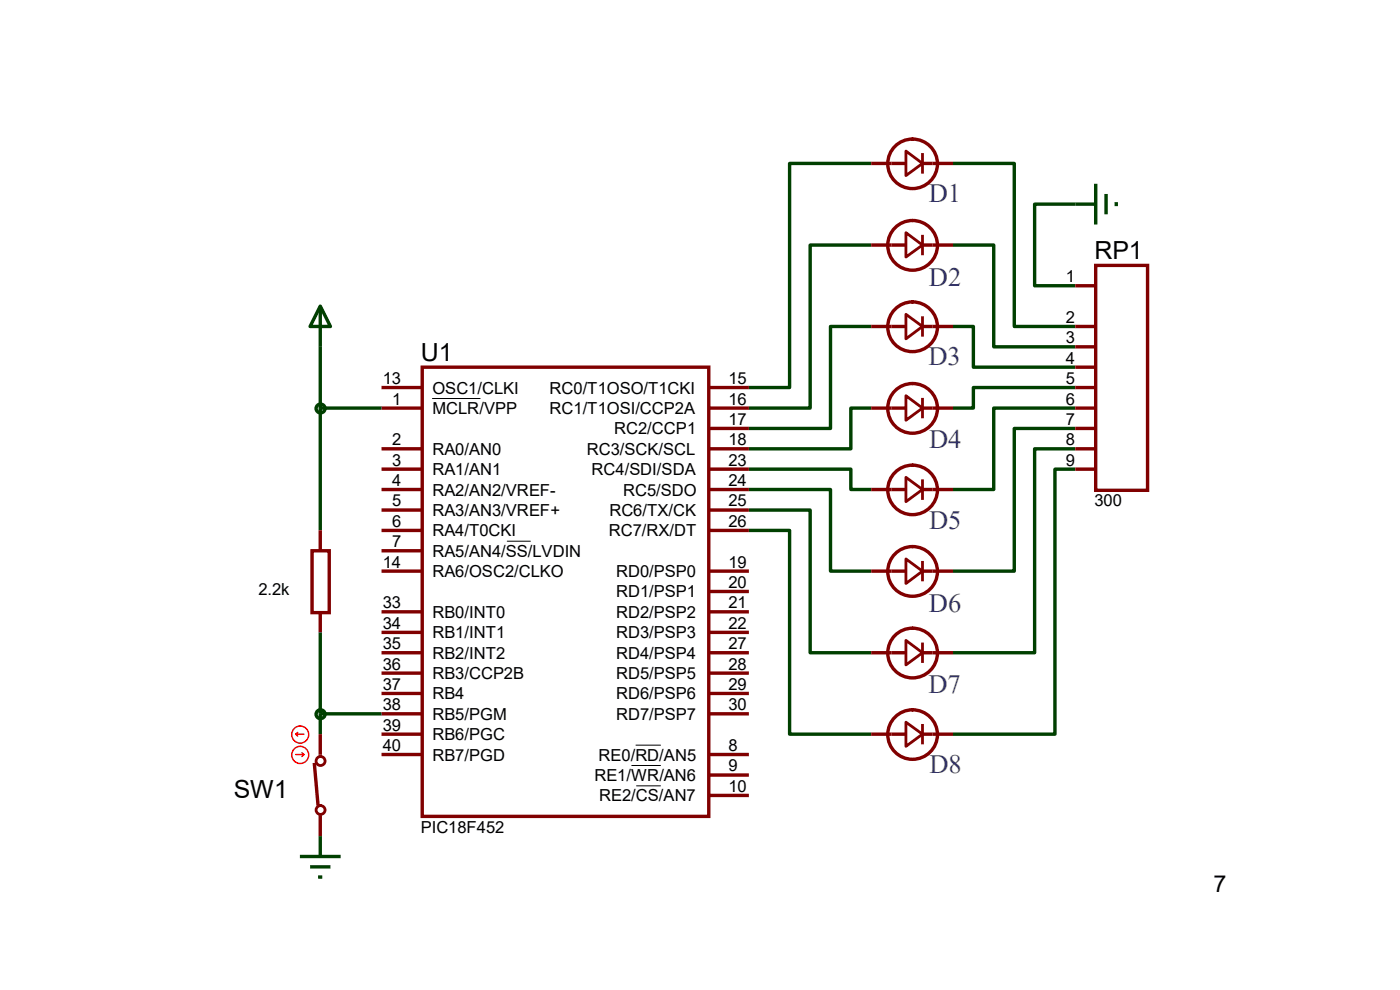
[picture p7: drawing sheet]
<svg xmlns="http://www.w3.org/2000/svg" width="297mm" height="210mm" viewBox="0 0 297 210" stroke-linecap="round" stroke-linejoin="round" font-family="sans-serif">
<g fill="none" stroke="#004000" stroke-width=".72" stroke-linecap="butt">
<path d="M184.8 34.7h-17.3v47.5h-8.6M202.2 34.7h13v34.6h12.9M232.5 39v8.6M184.8 52h-12.9v34.6h-13M202.2 52h8.6v21.6h17.3M232.5 43.3h-13v17.3h8.6M234.7 41.1v4.4M236.8 42.9v.8M67.9 64.9v47.6M184.8 69.3h-8.6v21.6h-17.3M202.2 69.3h4.3v8.6h21.6M67.9 86.6h13"/>
<path d="M158.9 99.5h21.6v4.3h4.3M184.8 86.6h-4.3v8.6h-21.6M228.1 86.6h-17.3v17.2h-8.6M228.1 90.9h-12.9v30.3h-13M228.1 95.2h-8.6v43.3h-17.3M228.1 99.5h-4.3v56.2h-21.6M228.1 82.2h-21.6v4.4h-4.3M158.9 103.8h17.3v17.4h8.6M158.9 108.2h13v30.3h12.9M158.9 112.5h8.6v43.2h17.3M67.9 134.2v21.5M67.9 151.4h13"/>
<path d="M67.9 177.4v4.3M63.6 181.7h8.7M65.8 183.9h4.3M67.5 186.1h.9"/>
</g>
<g fill="none" stroke="#004000" stroke-width=".72">
<path d="M67.9 64.9l2.2 4.4h-4.3z"/>
<circle cx="68" cy="86.7" r=".94"/>
<circle cx="68" cy="151.5" r=".94"/>
</g>
<g fill="none" stroke="#800000" stroke-width=".72">
<path d="M232.5 56.3h11v47.7h-11zM89.6 77.9h60.8v95.3h-60.8zM66.2 116.8h3.6v13.2h-3.6z"/>
<circle cx="193.6" cy="34.8" r="5.3"/>
<circle cx="193.6" cy="52" r="5.3"/>
<circle cx="193.6" cy="69.3" r="5.3"/>
<circle cx="193.6" cy="86.6" r="5.3"/>
<circle cx="193.6" cy="103.9" r="5.3"/>
<circle cx="193.6" cy="121.2" r="5.3"/>
<circle cx="193.6" cy="138.5" r="5.3"/>
<circle cx="193.6" cy="155.8" r="5.3"/>
</g>
<g fill="none" stroke="#800000" stroke-width=".72" stroke-linecap="butt">
<path d="M184.8 34.7h7.4M195.7 34.7h6.5M184.8 52h7.4M195.7 52h6.5M184.8 69.3h7.4M195.7 69.3h6.5M228.1 69.3h4.4M228.1 73.6h4.4M228.1 77.9h4.4M228.1 60.6h4.4M80.9 86.6h8.7M80.9 95.2h8.7"/>
<path d="M80.9 99.5h8.7M80.9 82.2h8.7M150.2 86.6h8.7M150.2 95.2h8.7M150.2 99.5h8.7M150.2 82.2h8.7M150.2 90.9h8.7M184.8 86.6h7.4M195.7 86.6h6.5M228.1 86.6h4.4M228.1 95.2h4.4M228.1 99.5h4.4"/>
<path d="M228.1 82.2h4.4M228.1 90.9h4.4M67.9 112.5v4.3M80.9 103.8h8.7M80.9 108.2h8.7M80.9 112.5h8.7M80.9 116.8h8.7M150.2 103.8h8.7M150.2 108.2h8.7M150.2 112.5h8.7M184.8 103.8h7.4M195.7 103.8h6.5"/>
<path d="M67.9 129.8v4.4M80.9 121.2h8.7M80.9 129.8h8.7M80.9 134.2h8.7M80.9 138.5h8.7M150.2 121.2h8.7M150.2 125.5h8.7M150.2 129.8h8.7M150.2 134.2h8.7M150.2 138.5h8.7M184.8 121.2h7.4M184.8 138.5h7.4"/>
<path d="M195.7 121.2h6.5M195.7 138.5h6.5M67.9 155.7v4.8M80.9 142.8h8.7M80.9 147.1h8.7M80.9 151.4h8.7M80.9 155.7h8.7M150.2 142.8h8.7M150.2 147.1h8.7M150.2 151.4h8.7M184.8 155.7h7.4M195.7 155.7h6.5"/>
<path d="M66.7 161.8l.8 9.1M67.9 172.6v4.8M80.9 160.1h8.7M150.2 160.1h8.7M150.2 164.4h8.7M150.2 168.7h8.7"/>
</g>
<path d="M91.7 84.5h10.2M107.6 114.8h4.9M134.9 158.1h5.2M134 162.4h6.1M135 166.7h5.1" fill="none" stroke="#000" stroke-width=".21"/>
<g fill="none" stroke="#800000" stroke-width=".59">
<path d="M192.2 32l3.5 2.7-3.5 2.6zM195.7 32.5v4.3M192.2 49.4l3.5 2.6-3.5 2.5zM195.7 49.8v4.3M192.2 66.7l3.5 2.6-3.5 2.6zM195.7 67.1v4.3M192.2 83.9l3.5 2.7-3.5 2.6zM195.7 84.4v4.3M192.2 101.3l3.5 2.5-3.5 2.6zM192.2 118.6l3.5 2.6-3.5 2.6zM195.7 101.7v4.3M195.7 119v4.3"/>
<path d="M192.2 135.8l3.5 2.7-3.5 2.6zM195.7 136.3v4.3M192.2 153.2l3.5 2.5-3.5 2.6zM195.7 153.6v4.3"/>
<circle cx="68" cy="171.8" r=".94"/>
<circle cx="68" cy="161.4" r=".95"/>
</g>
<g fill="none" stroke="#f00" stroke-width=".3">
<path d="M62.7 155.7l.5 .5M62.7 155.7h1.8M63.2 155.4l-.5 .3M64.1 159.7l.4 .4M62.7 160.1h1.8M64.5 160.1l-.4 .4"/>
<circle cx="63.7" cy="155.8" r="1.81"/>
<circle cx="63.7" cy="160.1" r="1.81"/>
</g>
<g font-size="5.6" fill="#339">
<text x="197" y="42.8">D1</text>
<text x="197.1" y="60.7">D2</text>
<text x="197" y="77.5">D3</text>
<text x="197.1" y="95">D4</text>
<text x="197.1" y="112.1">D5</text>
<text x="197.1" y="129.8">D6</text>
<text x="197" y="147">D7</text>
<text x="197.2" y="163.9">D8</text>
</g>
<g font-size="5.3">
<text x="232.2" y="55">RP1</text>
<text x="89.3" y="76.6">U1</text>
<text x="49.6" y="169.3">SW1</text>
</g>
<text font-size="5" x="257.4" y="189.3">7</text>
<g font-size="3.5">
<text x="226.1" y="59.9">1</text>
<text x="226.1" y="68.5">2</text>
<text x="226.1" y="72.8">3</text>
<text x="226.1" y="77.1">4</text>
<text x="81.2" y="81.5">13</text>
<text x="91.7" y="83.5">OSC1/CLKI</text>
<text x="116.6" y="83.5">RC0/T1OSO/T1CKI</text>
<text x="154.6" y="81.5">15</text>
<text x="226.1" y="81.5">5</text>
<text x="83.2" y="85.9">1</text>
<text x="91.7" y="87.8">MCLR/VPP</text>
<text x="116.6" y="87.8">RC1/T1OSI/CCP2A</text>
<text x="154.6" y="85.9">16</text>
<text x="226.1" y="85.9">6</text>
<text x="83.2" y="94.5">2</text>
<text x="130.3" y="92.2">RC2/CCP1</text>
<text x="154.6" y="90.2">17</text>
<text x="154.6" y="94.5">18</text>
<text x="226.1" y="90.2">7</text>
<text x="226.1" y="94.5">8</text>
<text x="83.2" y="98.8">3</text>
<text x="91.7" y="96.5">RA0/AN0</text>
<text x="91.7" y="100.8">RA1/AN1</text>
<text x="124.5" y="96.5">RC3/SCK/SCL</text>
<text x="125.5" y="100.8">RC4/SDI/SDA</text>
<text x="154.6" y="98.8">23</text>
<text x="226.1" y="98.8">9</text>
<text x="83.2" y="103.1">4</text>
<text x="83.2" y="107.4">5</text>
<text x="91.7" y="105.2">RA2/AN2/VREF-</text>
<text x="132.2" y="105.2">RC5/SDO</text>
<text x="154.6" y="103.1">24</text>
<text x="154.6" y="107.4">25</text>
<text x="232.2" y="107.4">300</text>
<text x="83.2" y="111.8">6</text>
<text x="91.7" y="109.5">RA3/AN3/VREF+</text>
<text x="91.7" y="113.8">RA4/T0CKI</text>
<text x="129.2" y="113.8">RC7/RX/DT</text>
<text x="129.3" y="109.5">RC6/TX/CK</text>
<text x="154.6" y="111.8">26</text>
<text x="83.2" y="116.1">7</text>
<text x="91.7" y="118.1">RA5/AN4/SS/LVDIN</text>
<text x="81.2" y="120.4">14</text>
<text x="91.7" y="122.4">RA6/OSC2/CLKO</text>
<text x="130.7" y="122.4">RD0/PSP0</text>
<text x="154.6" y="120.4">19</text>
<text x="154.6" y="124.7">20</text>
<text x="54.8" y="126.3">2.2k</text>
<text x="81.2" y="129.1">33</text>
<text x="91.7" y="131.1">RB0/INT0</text>
<text x="130.7" y="126.7">RD1/PSP1</text>
<text x="130.7" y="131.1">RD2/PSP2</text>
<text x="154.6" y="129.1">21</text>
<text x="81.2" y="133.4">34</text>
<text x="81.2" y="137.7">35</text>
<text x="91.7" y="135.4">RB1/INT1</text>
<text x="130.7" y="135.4">RD3/PSP3</text>
<text x="154.6" y="133.4">22</text>
<text x="154.6" y="137.7">27</text>
<text x="81.2" y="142.1">36</text>
<text x="91.7" y="139.7">RB2/INT2</text>
<text x="130.7" y="139.7">RD4/PSP4</text>
<text x="154.6" y="142.1">28</text>
<text x="81.2" y="146.4">37</text>
<text x="91.7" y="144.1">RB3/CCP2B</text>
<text x="91.7" y="148.4">RB4</text>
<text x="130.7" y="144.1">RD5/PSP5</text>
<text x="130.7" y="148.4">RD6/PSP6</text>
<text x="154.6" y="146.4">29</text>
<text x="81.2" y="150.7">38</text>
<text x="81.2" y="155">39</text>
<text x="91.7" y="152.7">RB5/PGM</text>
<text x="130.7" y="152.7">RD7/PSP7</text>
<text x="154.6" y="150.7">30</text>
<text x="81.2" y="159.3">40</text>
<text x="91.7" y="157.1">RB6/PGC</text>
<text x="91.7" y="161.4">RB7/PGD</text>
<text x="127" y="161.4">RE0/RD/AN5</text>
<text x="154.6" y="159.3">8</text>
<text x="126.1" y="165.7">RE1/WR/AN6</text>
<text x="154.6" y="163.7">9</text>
<text x="154.6" y="168">10</text>
<text x="127.1" y="170">RE2/CS/AN7</text>
<text x="89.3" y="176.6">PIC18F452</text>
</g>
</svg>
